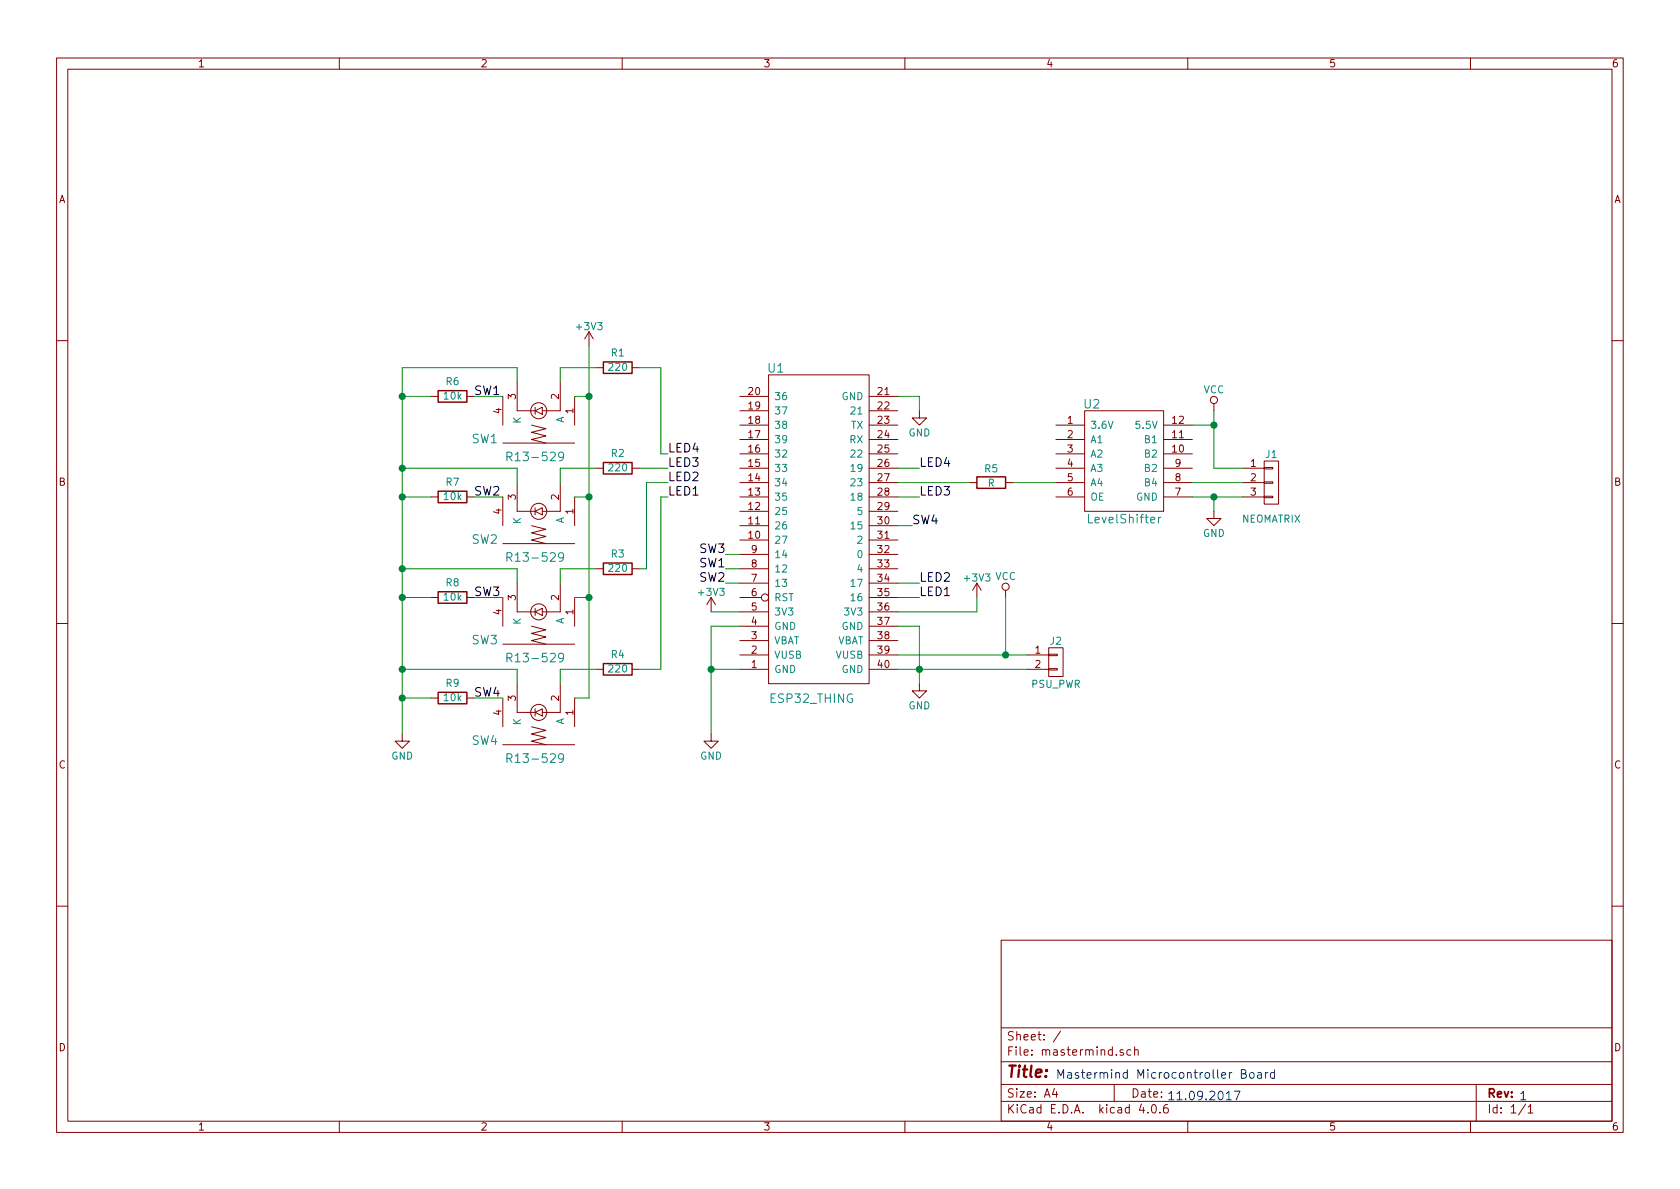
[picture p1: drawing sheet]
EESchema Schematic File Version 2
LIBS:mastermind-rescue
LIBS:power
LIBS:device
LIBS:transistors
LIBS:conn
LIBS:linear
LIBS:regul
LIBS:74xx
LIBS:cmos4000
LIBS:adc-dac
LIBS:memory
LIBS:xilinx
LIBS:microcontrollers
LIBS:dsp
LIBS:microchip
LIBS:analog_switches
LIBS:motorola
LIBS:texas
LIBS:intel
LIBS:audio
LIBS:interface
LIBS:digital-audio
LIBS:philips
LIBS:display
LIBS:cypress
LIBS:siliconi
LIBS:opto
LIBS:atmel
LIBS:contrib
LIBS:valves
LIBS:sjf_mastermind
LIBS:mastermind-cache
EELAYER 25 0
EELAYER END
$Descr A4 11693 8268
encoding utf-8
Sheet 1 1
Title ""
Date ""
Rev ""
Comp ""
Comment1 ""
Comment2 ""
Comment3 ""
Comment4 ""
$EndDescr
$Comp
L ESP32_THING U1
U 1 1
P 5350 4750
F 0 "U1" H 5400 6950 60  0000 C CNN
F 1 "ESP32_THING" H 5650 4650 60  0000 C CNN
F 2 "sjf_mastermind:ESP32_THING" H 5350 4750 60  0001 C CNN
F 3 "" H 5350 4750 60  0001 C CNN
	1    5350 4750
	1    0    0    -1  
$EndComp
$Comp
L R R5
U 1 1
P 6900 3350
F 0 "R5" V 6800 3350 50  0000 C CNN
F 1 "R" V 6900 3350 50  0000 C CNN
F 2 "Resistors_THT:R_Axial_DIN0207_L6.3mm_D2.5mm_P10.16mm_Horizontal" V 6830 3350 50  0001 C CNN
F 3 "" H 6900 3350 50  0001 C CNN
	1    6900 3350
	0    1    1    0   
$EndComp
$Comp
L +3V3 #PWR01
U 1 1
P 6800 4150
F 0 "#PWR01" H 6800 4000 50  0001 C CNN
F 1 "+3V3" H 6800 4290 50  0000 C CNN
F 2 "" H 6800 4150 50  0001 C CNN
F 3 "" H 6800 4150 50  0001 C CNN
	1    6800 4150
	1    0    0    -1  
$EndComp
$Comp
L GND #PWR02
U 1 1
P 6400 4750
F 0 "#PWR02" H 6400 4500 50  0001 C CNN
F 1 "GND" H 6400 4600 50  0000 C CNN
F 2 "" H 6400 4750 50  0001 C CNN
F 3 "" H 6400 4750 50  0001 C CNN
	1    6400 4750
	1    0    0    -1  
$EndComp
$Comp
L VCC #PWR03
U 1 1
P 8450 2850
F 0 "#PWR03" H 8450 2700 50  0001 C CNN
F 1 "VCC" H 8450 3000 50  0000 C CNN
F 2 "" H 8450 2850 50  0001 C CNN
F 3 "" H 8450 2850 50  0001 C CNN
	1    8450 2850
	1    0    0    -1  
$EndComp
$Comp
L R R3
U 1 1
P 4300 3950
F 0 "R3" V 4400 3950 50  0000 C CNN
F 1 "220" V 4300 3950 50  0000 C CNN
F 2 "Resistors_THT:R_Axial_DIN0207_L6.3mm_D2.5mm_P10.16mm_Horizontal" V 4230 3950 50  0001 C CNN
F 3 "" H 4300 3950 50  0001 C CNN
	1    4300 3950
	0    -1   -1   0   
$EndComp
$Comp
L R R2
U 1 1
P 4300 3250
F 0 "R2" V 4400 3250 50  0000 C CNN
F 1 "220" V 4300 3250 50  0000 C CNN
F 2 "Resistors_THT:R_Axial_DIN0207_L6.3mm_D2.5mm_P10.16mm_Horizontal" V 4230 3250 50  0001 C CNN
F 3 "" H 4300 3250 50  0001 C CNN
	1    4300 3250
	0    -1   -1   0   
$EndComp
$Comp
L R R1
U 1 1
P 4300 2550
F 0 "R1" V 4400 2550 50  0000 C CNN
F 1 "220" V 4300 2550 50  0000 C CNN
F 2 "Resistors_THT:R_Axial_DIN0207_L6.3mm_D2.5mm_P10.16mm_Horizontal" V 4230 2550 50  0001 C CNN
F 3 "" H 4300 2550 50  0001 C CNN
	1    4300 2550
	0    -1   -1   0   
$EndComp
$Comp
L R13-529 SW4
U 1 1
P 3750 4950
F 0 "SW4" H 4125 5150 60  0000 C CNN
F 1 "R13-529" H 3775 5275 60  0000 C CNN
F 2 "Pin_Headers:Pin_Header_Straight_1x04_Pitch2.54mm" H 3750 4950 60  0001 C CNN
F 3 "" H 3750 4950 60  0001 C CNN
	1    3750 4950
	-1   0    0    1   
$EndComp
$Comp
L R13-529 SW3
U 1 1
P 3750 4250
F 0 "SW3" H 4125 4450 60  0000 C CNN
F 1 "R13-529" H 3775 4575 60  0000 C CNN
F 2 "Pin_Headers:Pin_Header_Straight_1x04_Pitch2.54mm" H 3750 4250 60  0001 C CNN
F 3 "" H 3750 4250 60  0001 C CNN
	1    3750 4250
	-1   0    0    1   
$EndComp
$Comp
L R13-529 SW2
U 1 1
P 3750 3550
F 0 "SW2" H 4125 3750 60  0000 C CNN
F 1 "R13-529" H 3775 3875 60  0000 C CNN
F 2 "Pin_Headers:Pin_Header_Straight_1x04_Pitch2.54mm" H 3750 3550 60  0001 C CNN
F 3 "" H 3750 3550 60  0001 C CNN
	1    3750 3550
	-1   0    0    1   
$EndComp
$Comp
L R13-529 SW1
U 1 1
P 3750 2850
F 0 "SW1" H 4125 3050 60  0000 C CNN
F 1 "R13-529" H 3775 3175 60  0000 C CNN
F 2 "Pin_Headers:Pin_Header_Straight_1x04_Pitch2.54mm" H 3750 2850 60  0001 C CNN
F 3 "" H 3750 2850 60  0001 C CNN
	1    3750 2850
	-1   0    0    1   
$EndComp
Text Label 5050 3950 2    60   ~ 0
SW1
Text Label 5050 4050 2    60   ~ 0
SW2
Text Label 5050 3850 2    60   ~ 0
SW3
Text Label 6350 3650 0    60   ~ 0
SW4
Text Label 4650 3450 0    60   ~ 0
LED1
Text Label 4650 3350 0    60   ~ 0
LED2
Text Label 4650 3250 0    60   ~ 0
LED3
Text Label 4650 3150 0    60   ~ 0
LED4
$Comp
L R R4
U 1 1
P 4300 4650
F 0 "R4" V 4400 4650 50  0000 C CNN
F 1 "220" V 4300 4650 50  0000 C CNN
F 2 "Resistors_THT:R_Axial_DIN0207_L6.3mm_D2.5mm_P10.16mm_Horizontal" V 4230 4650 50  0001 C CNN
F 3 "" H 4300 4650 50  0001 C CNN
	1    4300 4650
	0    -1   -1   0   
$EndComp
Text Label 3300 2750 0    60   ~ 0
SW1
$Comp
L +3V3 #PWR04
U 1 1
P 4100 2400
F 0 "#PWR04" H 4100 2250 50  0001 C CNN
F 1 "+3V3" H 4100 2540 50  0000 C CNN
F 2 "" H 4100 2400 50  0001 C CNN
F 3 "" H 4100 2400 50  0001 C CNN
	1    4100 2400
	1    0    0    -1  
$EndComp
$Comp
L GND #PWR05
U 1 1
P 2800 5100
F 0 "#PWR05" H 2800 4850 50  0001 C CNN
F 1 "GND" H 2800 4950 50  0000 C CNN
F 2 "" H 2800 5100 50  0001 C CNN
F 3 "" H 2800 5100 50  0001 C CNN
	1    2800 5100
	1    0    0    -1  
$EndComp
$Comp
L LevelShifter U2
U 1 1
P 7550 3550
F 0 "U2" H 7600 4300 60  0000 C CNN
F 1 "LevelShifter" H 7825 3500 60  0000 C CNN
F 2 "sjf_mastermind:LevelShifter" H 7550 3550 60  0001 C CNN
F 3 "" H 7550 3550 60  0001 C CNN
	1    7550 3550
	1    0    0    -1  
$EndComp
$Comp
L GND #PWR06
U 1 1
P 8450 3550
F 0 "#PWR06" H 8450 3300 50  0001 C CNN
F 1 "GND" H 8450 3400 50  0000 C CNN
F 2 "" H 8450 3550 50  0001 C CNN
F 3 "" H 8450 3550 50  0001 C CNN
	1    8450 3550
	1    0    0    -1  
$EndComp
$Comp
L GND #PWR07
U 1 1
P 4950 5100
F 0 "#PWR07" H 4950 4850 50  0001 C CNN
F 1 "GND" H 4950 4950 50  0000 C CNN
F 2 "" H 4950 5100 50  0001 C CNN
F 3 "" H 4950 5100 50  0001 C CNN
	1    4950 5100
	1    0    0    -1  
$EndComp
$Comp
L +3V3 #PWR08
U 1 1
P 4950 4250
F 0 "#PWR08" H 4950 4100 50  0001 C CNN
F 1 "+3V3" H 4950 4390 50  0000 C CNN
F 2 "" H 4950 4250 50  0001 C CNN
F 3 "" H 4950 4250 50  0001 C CNN
	1    4950 4250
	1    0    0    -1  
$EndComp
$Comp
L GND #PWR09
U 1 1
P 6400 2850
F 0 "#PWR09" H 6400 2600 50  0001 C CNN
F 1 "GND" H 6400 2700 50  0000 C CNN
F 2 "" H 6400 2850 50  0001 C CNN
F 3 "" H 6400 2850 50  0001 C CNN
	1    6400 2850
	1    0    0    -1  
$EndComp
$Comp
L R R6
U 1 1
P 3150 2750
F 0 "R6" V 3250 2750 50  0000 C CNN
F 1 "10k" V 3150 2750 50  0000 C CNN
F 2 "Resistors_THT:R_Axial_DIN0207_L6.3mm_D2.5mm_P10.16mm_Horizontal" V 3080 2750 50  0001 C CNN
F 3 "" H 3150 2750 50  0001 C CNN
	1    3150 2750
	0    -1   -1   0   
$EndComp
Text Label 3300 3450 0    60   ~ 0
SW2
$Comp
L R R7
U 1 1
P 3150 3450
F 0 "R7" V 3250 3450 50  0000 C CNN
F 1 "10k" V 3150 3450 50  0000 C CNN
F 2 "Resistors_THT:R_Axial_DIN0207_L6.3mm_D2.5mm_P10.16mm_Horizontal" V 3080 3450 50  0001 C CNN
F 3 "" H 3150 3450 50  0001 C CNN
	1    3150 3450
	0    -1   -1   0   
$EndComp
Text Label 3300 4150 0    60   ~ 0
SW3
$Comp
L R R8
U 1 1
P 3150 4150
F 0 "R8" V 3250 4150 50  0000 C CNN
F 1 "10k" V 3150 4150 50  0000 C CNN
F 2 "Resistors_THT:R_Axial_DIN0207_L6.3mm_D2.5mm_P10.16mm_Horizontal" V 3080 4150 50  0001 C CNN
F 3 "" H 3150 4150 50  0001 C CNN
	1    3150 4150
	0    -1   -1   0   
$EndComp
Text Label 3300 4850 0    60   ~ 0
SW4
$Comp
L CONN_01X03 J1
U 1 1
P 8850 3350
F 0 "J1" H 8850 3550 50  0000 C CNN
F 1 "NEOMATRIX" H 8850 3100 50  0000 C CNN
F 2 "Pin_Headers:Pin_Header_Straight_1x03_Pitch2.00mm" H 8850 3350 50  0001 C CNN
F 3 "" H 8850 3350 50  0001 C CNN
	1    8850 3350
	1    0    0    -1  
$EndComp
Wire Wire Line
	6250 4650 7150 4650
Wire Wire Line
	6400 4350 6400 4750
Wire Wire Line
	6250 4250 6800 4250
Wire Wire Line
	6800 4250 6800 4150
Wire Wire Line
	5050 3850 5150 3850
Wire Wire Line
	5150 3950 5050 3950
Wire Wire Line
	5050 4050 5150 4050
Wire Wire Line
	6250 3650 6350 3650
Wire Wire Line
	4450 2550 4600 2550
Wire Wire Line
	4600 2550 4600 3150
Wire Wire Line
	4500 3350 4500 3950
Wire Wire Line
	4500 3950 4450 3950
Wire Wire Line
	4450 4650 4600 4650
Wire Wire Line
	4600 4650 4600 3450
Wire Wire Line
	3900 4750 3900 4650
Wire Wire Line
	3900 4650 4150 4650
Wire Wire Line
	3900 4050 3900 3950
Wire Wire Line
	3900 3950 4150 3950
Wire Wire Line
	3900 3350 3900 3250
Wire Wire Line
	3900 3250 4150 3250
Wire Wire Line
	3900 2650 3900 2550
Wire Wire Line
	3900 2550 4150 2550
Wire Wire Line
	2800 2550 2800 5100
Wire Wire Line
	3600 2650 3600 2550
Wire Wire Line
	3600 2550 2800 2550
Wire Wire Line
	3600 3350 3600 3250
Wire Wire Line
	3600 3250 2800 3250
Connection ~ 2800 3250
Wire Wire Line
	3600 4050 3600 3950
Wire Wire Line
	3600 3950 2800 3950
Connection ~ 2800 3950
Wire Wire Line
	3600 4750 3600 4650
Wire Wire Line
	3600 4650 2800 4650
Connection ~ 2800 4650
Wire Wire Line
	8450 2850 8450 3250
Wire Wire Line
	8450 2950 8300 2950
Wire Wire Line
	8450 3550 8450 3450
Wire Wire Line
	8300 3450 8650 3450
Wire Wire Line
	7050 3350 7350 3350
Wire Wire Line
	5150 4650 4950 4650
Wire Wire Line
	4950 4350 4950 5100
Wire Wire Line
	4950 4250 5150 4250
Wire Wire Line
	5150 4350 4950 4350
Connection ~ 4950 4650
Wire Wire Line
	6250 4350 6400 4350
Connection ~ 6400 4650
Wire Wire Line
	6400 2850 6400 2750
Wire Wire Line
	6400 2750 6250 2750
Connection ~ 8450 3450
Wire Wire Line
	8300 3350 8650 3350
Wire Wire Line
	8450 3250 8650 3250
Connection ~ 8450 2950
Text Notes 8125 7650 0    60   ~ 0
11.09.2017
Text Notes 10575 7650 0    60   ~ 0
1
Text Notes 7350 7500 0    60   ~ 0
Mastermind Microcontroller Board
$Comp
L R R9
U 1 1
P 3150 4850
F 0 "R9" V 3250 4850 50  0000 C CNN
F 1 "10k" V 3150 4850 50  0000 C CNN
F 2 "Resistors_THT:R_Axial_DIN0207_L6.3mm_D2.5mm_P10.16mm_Horizontal" V 3080 4850 50  0001 C CNN
F 3 "" H 3150 4850 50  0001 C CNN
	1    3150 4850
	0    -1   -1   0   
$EndComp
Wire Wire Line
	3500 2750 3300 2750
Wire Wire Line
	3000 2750 2800 2750
Connection ~ 2800 2750
Wire Wire Line
	3500 3450 3300 3450
Wire Wire Line
	3000 3450 2800 3450
Connection ~ 2800 3450
Wire Wire Line
	3500 4150 3300 4150
Wire Wire Line
	3000 4150 2800 4150
Connection ~ 2800 4150
Wire Wire Line
	3500 4850 3300 4850
Wire Wire Line
	3000 4850 2800 4850
Connection ~ 2800 4850
Wire Wire Line
	4000 2750 4100 2750
Wire Wire Line
	4100 2400 4100 4850
Wire Wire Line
	4100 3450 4000 3450
Connection ~ 4100 2750
Wire Wire Line
	4100 4150 4000 4150
Connection ~ 4100 3450
Wire Wire Line
	4100 4850 4000 4850
Connection ~ 4100 4150
$Comp
L VCC #PWR010
U 1 1
P 7000 4150
F 0 "#PWR010" H 7000 4000 50  0001 C CNN
F 1 "VCC" H 7000 4300 50  0000 C CNN
F 2 "" H 7000 4150 50  0001 C CNN
F 3 "" H 7000 4150 50  0001 C CNN
	1    7000 4150
	1    0    0    -1  
$EndComp
Wire Wire Line
	7000 4150 7000 4550
Wire Wire Line
	6250 4550 7150 4550
$Comp
L CONN_01X02 J2
U 1 1
P 7350 4600
F 0 "J2" H 7350 4750 50  0000 C CNN
F 1 "PSU_PWR" H 7350 4450 50  0000 C CNN
F 2 "Pin_Headers:Pin_Header_Straight_1x02_Pitch2.00mm" H 7350 4600 50  0001 C CNN
F 3 "" H 7350 4600 50  0001 C CNN
	1    7350 4600
	1    0    0    -1  
$EndComp
Connection ~ 7000 4550
Wire Wire Line
	4600 3150 4650 3150
Wire Wire Line
	4650 3250 4450 3250
Wire Wire Line
	4500 3350 4650 3350
Wire Wire Line
	4600 3450 4650 3450
Text Label 6400 4150 0    60   ~ 0
LED1
Text Label 6400 4050 0    60   ~ 0
LED2
Text Label 6400 3450 0    60   ~ 0
LED3
Text Label 6400 3250 0    60   ~ 0
LED4
Wire Wire Line
	6400 3250 6250 3250
Wire Wire Line
	6250 3450 6400 3450
Wire Wire Line
	6400 4050 6250 4050
Wire Wire Line
	6250 4150 6400 4150
Wire Wire Line
	6750 3350 6250 3350
$EndSCHEMATC
